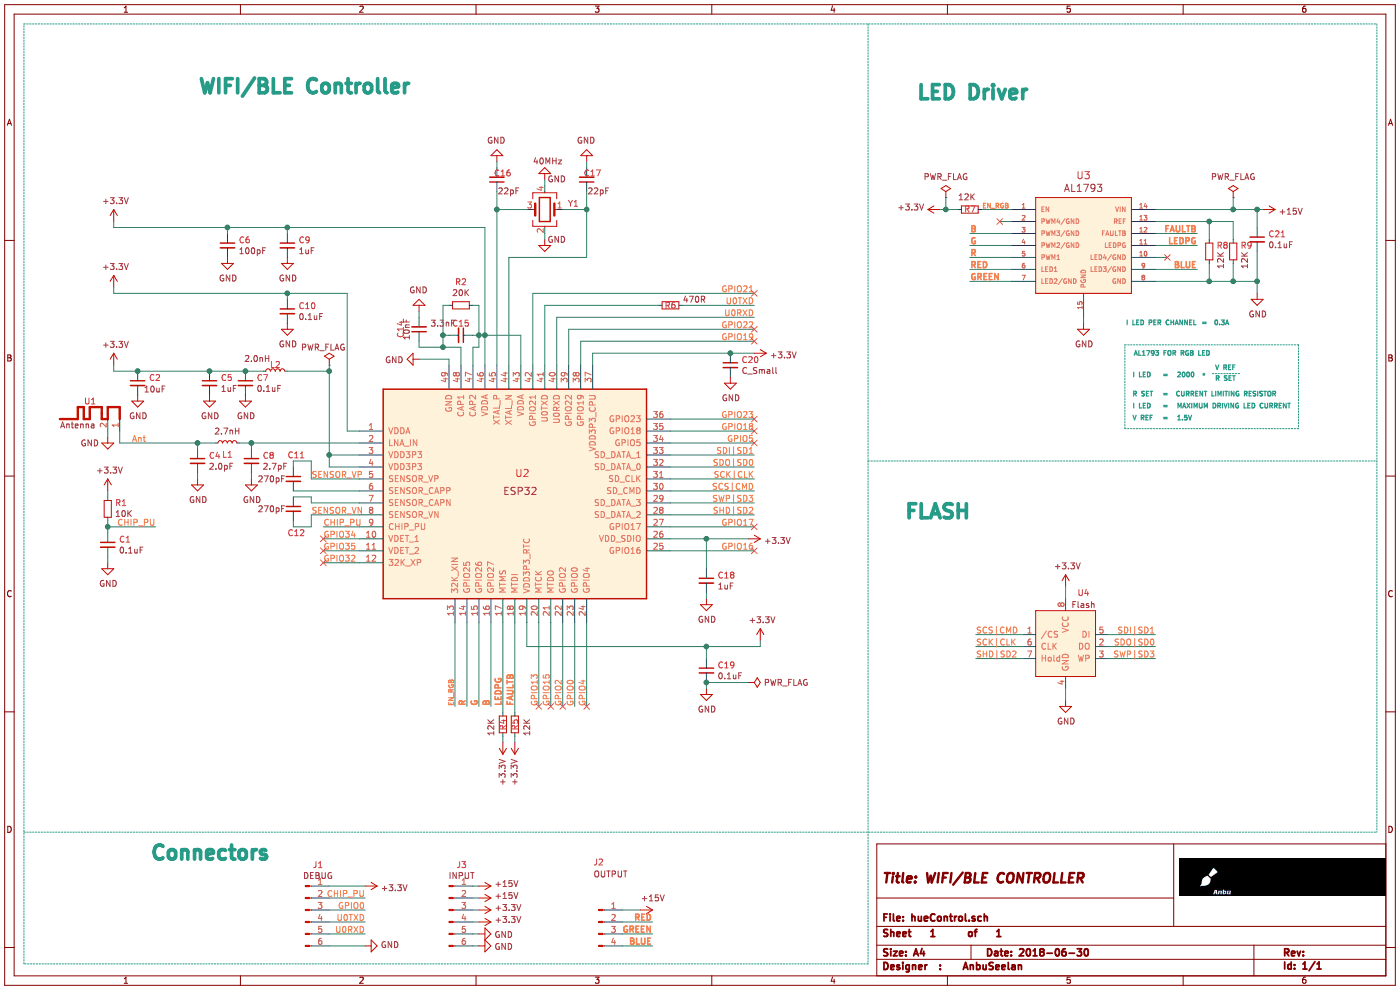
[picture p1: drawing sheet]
EESchema Schematic File Version 4
LIBS:hueControl-cache
EELAYER 26 0
EELAYER END
$Descr A4 11693 8268
encoding utf-8
Sheet 1 1
Title "WIFI/BLE CONTROLLER"
Date "2018-06-30"
Rev ""
Comp ""
Comment1 ""
Comment2 "1"
Comment3 "1"
Comment4 ""
$EndDescr
Text Notes 9455 3160 0    39   ~ 8
I LED
Text Notes 9705 3160 0    39   ~ 8
=
Text Notes 9825 3160 0    39   ~ 8
2000
Text Notes 10035 3170 0    39   ~ 8
*
Text Notes 10145 3100 0    39   ~ 8
V REF
Text Notes 10145 3190 0    39   ~ 8
R SET
Text Notes 9455 3420 0    39   ~ 8
I LED
Text Notes 9705 3420 0    39   ~ 8
=
Text Notes 9825 3420 0    39   ~ 8
MAXIMUM DRIVING LED CURRENT
Text Notes 9455 3520 0    39   ~ 8
V REF
Text Notes 9705 3520 0    39   ~ 8
=
Text Notes 9825 3520 0    39   ~ 8
1.5V
Text Notes 9455 3320 0    39   ~ 8
R SET
Text Notes 9705 3320 0    39   ~ 8
=
Text Notes 9815 3320 0    39   ~ 8
CURRENT LIMITING RESISTOR
Text Notes 9465 2980 0    39   ~ 8
AL1793 FOR RGB LED
Text Notes 1650 800  0    118  ~ 24
WIFI/BLE Controller
Text Notes 7650 850  0    118  ~ 24
LED Driver
Text Notes 9400 2725 0    39   ~ 8
I LED PER CHANNEL
Text Notes 10030 2725 0    39   ~ 8
=
Text Notes 10135 2725 0    39   ~ 8
0.3A
Wire Notes Line
	10125 3120 10355 3120
Wire Notes Line
	9395 3580 9395 2880
Wire Notes Line
	9395 2880 10845 2880
Wire Notes Line
	10845 2880 10845 3580
Wire Notes Line
	10845 3580 9395 3580
Wire Wire Line
	9050 2650 9050 2700
Wire Wire Line
	8450 2350 8100 2350
Wire Wire Line
	8450 2250 8100 2250
Wire Wire Line
	8450 2150 8100 2150
Wire Wire Line
	8450 2050 8100 2050
Wire Wire Line
	8450 1950 8100 1950
Wire Wire Line
	8450 1850 8350 1850
Wire Wire Line
	8450 1750 8200 1750
Wire Wire Line
	10000 2250 9650 2250
Wire Wire Line
	9750 2150 9650 2150
Wire Wire Line
	10000 2050 9650 2050
Wire Wire Line
	10000 1950 9650 1950
Text Label 8100 2150 0    50   ~ 10
R
Text Label 8100 2050 0    50   ~ 10
G
Text Label 8100 1950 0    50   ~ 10
B
Text Label 8200 1750 0    39   ~ 8
EN_RGB
NoConn ~ 8350 1850
$Comp
L power:+3.3V #PWR031
U 1 1
P 7850 1750
F 0 "#PWR031" H 7850 1600 50  0001 C CNN
F 1 "+3.3V" V 7865 1878 50  0000 L CNN
F 2 "" H 7850 1750 50  0001 C CNN
F 3 "" H 7850 1750 50  0001 C CNN
	1    7850 1750
	0    -1   -1   0   
$EndComp
Wire Wire Line
	7850 1750 7900 1750
$Comp
L power:+15V #PWR038
U 1 1
P 10550 1750
F 0 "#PWR038" H 10550 1600 50  0001 C CNN
F 1 "+15V" V 10565 1878 50  0000 L CNN
F 2 "" H 10550 1750 50  0001 C CNN
F 3 "" H 10550 1750 50  0001 C CNN
	1    10550 1750
	0    1    1    0   
$EndComp
Wire Wire Line
	9650 1750 10300 1750
Text Label 8100 2250 0    50   ~ 10
RED
Text Label 8100 2350 0    50   ~ 10
GREEN
Text Label 10000 2250 2    50   ~ 10
BLUE
Text Label 10000 2050 2    50   ~ 10
LEDPG
Text Label 10000 1950 2    50   ~ 10
FAULTB
$Comp
L Device:R_Small R7
U 1 1
P 8100 1750
F 0 "R7" V 8100 1800 50  0000 R CNN
F 1 "12K" V 8200 1850 50  0000 R CNN
F 2 "Resistor_SMD:R_0603_1608Metric_Pad1.05x0.95mm_HandSolder" H 8100 1750 50  0001 C CNN
F 3 "~" H 8100 1750 50  0001 C CNN
	1    8100 1750
	0    -1   -1   0   
$EndComp
$Comp
L Device:C_Small C21
U 1 1
P 10500 2000
F 0 "C21" H 10592 2046 50  0000 L CNN
F 1 "0.1uF" H 10592 1955 50  0000 L CNN
F 2 "Capacitor_SMD:C_0603_1608Metric_Pad1.05x0.95mm_HandSolder" H 10500 2000 50  0001 C CNN
F 3 "~" H 10500 2000 50  0001 C CNN
	1    10500 2000
	1    0    0    -1  
$EndComp
Wire Wire Line
	10500 2100 10500 2350
Wire Wire Line
	9650 2350 10100 2350
Wire Wire Line
	10500 1900 10500 1750
Wire Wire Line
	10300 2200 10300 2350
Connection ~ 10300 2350
Wire Wire Line
	10300 2350 10500 2350
Wire Wire Line
	10100 2200 10100 2350
Connection ~ 10100 2350
Wire Wire Line
	10100 2350 10300 2350
Wire Wire Line
	10300 1850 10300 2000
Wire Wire Line
	9650 1850 10100 1850
Wire Wire Line
	10100 2000 10100 1850
Connection ~ 10100 1850
Wire Wire Line
	10100 1850 10300 1850
NoConn ~ 9750 2150
$Comp
L Device:R_Small R9
U 1 1
P 10300 2100
F 0 "R9" H 10241 2054 50  0000 R CNN
F 1 "12K" V 10200 2250 50  0000 R CNN
F 2 "Resistor_SMD:R_0603_1608Metric_Pad1.05x0.95mm_HandSolder" H 10300 2100 50  0001 C CNN
F 3 "~" H 10300 2100 50  0001 C CNN
	1    10300 2100
	-1   0    0    1   
$EndComp
$Comp
L Device:R_Small R8
U 1 1
P 10100 2100
F 0 "R8" H 10041 2054 50  0000 R CNN
F 1 "12K" V 10000 2250 50  0000 R CNN
F 2 "Resistor_SMD:R_0603_1608Metric_Pad1.05x0.95mm_HandSolder" H 10100 2100 50  0001 C CNN
F 3 "~" H 10100 2100 50  0001 C CNN
	1    10100 2100
	-1   0    0    1   
$EndComp
$Comp
L IOTDesign:Flash U4
U 1 1
P 8900 5400
F 0 "U4" H 9050 5850 50  0000 C CNN
F 1 "Flash" H 9050 5750 50  0000 C CNN
F 2 "Package_SO:SOIC-8_3.9x4.9mm_P1.27mm" H 8900 5400 50  0001 C CNN
F 3 "" H 8900 5400 50  0001 C CNN
	1    8900 5400
	1    0    0    -1  
$EndComp
$Comp
L IOTDesign:AL1793 U3
U 1 1
P 9050 2050
F 0 "U3" H 9050 2637 60  0000 C CNN
F 1 "AL1793" H 9050 2531 60  0000 C CNN
F 2 "Package_DFN_QFN:DFN-14-1EP_3x4mm_P0.5mm_EP1.7x3.3mm" H 8100 1350 60  0001 C CNN
F 3 "" H 8100 1350 60  0001 C CNN
	1    9050 2050
	1    0    0    -1  
$EndComp
$Comp
L power:GND #PWR034
U 1 1
P 9050 2700
F 0 "#PWR034" H 9050 2450 50  0001 C CNN
F 1 "GND" H 9055 2527 50  0000 C CNN
F 2 "" H 9050 2700 50  0001 C CNN
F 3 "" H 9050 2700 50  0001 C CNN
	1    9050 2700
	1    0    0    -1  
$EndComp
$Comp
L Device:C_Small C19
U 1 1
P 5900 5600
F 0 "C19" H 5992 5646 50  0000 L CNN
F 1 "0.1uF" H 5992 5555 50  0000 L CNN
F 2 "Capacitor_SMD:C_0402_1005Metric" H 5900 5600 50  0001 C CNN
F 3 "~" H 5900 5600 50  0001 C CNN
	1    5900 5600
	1    0    0    -1  
$EndComp
$Comp
L power:GND #PWR018
U 1 1
P 3500 3000
F 0 "#PWR018" H 3500 2750 50  0001 C CNN
F 1 "GND" V 3505 2872 50  0000 R CNN
F 2 "" H 3500 3000 50  0001 C CNN
F 3 "" H 3500 3000 50  0001 C CNN
	1    3500 3000
	0    1    1    0   
$EndComp
Wire Wire Line
	3500 3000 3750 3000
Wire Wire Line
	3750 3000 3750 3050
$Comp
L Device:C_Small C15
U 1 1
P 3850 2800
F 0 "C15" V 3750 2800 50  0000 C CNN
F 1 "3.3nF" V 3750 2650 50  0000 C CNN
F 2 "Capacitor_SMD:C_0402_1005Metric" H 3850 2800 50  0001 C CNN
F 3 "~" H 3850 2800 50  0001 C CNN
	1    3850 2800
	0    1    1    0   
$EndComp
$Comp
L Device:R_Small R2
U 1 1
P 3850 2550
F 0 "R2" V 3654 2550 50  0000 C CNN
F 1 "20K" V 3745 2550 50  0000 C CNN
F 2 "Resistor_SMD:R_0402_1005Metric" H 3850 2550 50  0001 C CNN
F 3 "~" H 3850 2550 50  0001 C CNN
	1    3850 2550
	0    1    1    0   
$EndComp
Wire Wire Line
	3950 3050 3950 2900
Wire Wire Line
	3950 2900 4000 2900
Wire Wire Line
	4000 2900 4000 2800
Wire Wire Line
	4000 2550 3950 2550
Wire Wire Line
	3750 2550 3700 2550
Wire Wire Line
	3700 2550 3700 2800
Wire Wire Line
	3700 2800 3750 2800
Wire Wire Line
	3850 3050 3850 2900
Wire Wire Line
	3850 2900 3700 2900
Wire Wire Line
	3700 2900 3700 2800
Wire Wire Line
	3950 2800 4000 2800
Wire Wire Line
	4000 2800 4000 2550
$Comp
L Device:C_Small C16
U 1 1
P 4150 1500
F 0 "C16" H 4100 1450 50  0000 C CNN
F 1 "22pF" H 4050 1600 50  0000 C CNN
F 2 "Capacitor_SMD:C_0402_1005Metric" H 4150 1500 50  0001 C CNN
F 3 "~" H 4150 1500 50  0001 C CNN
	1    4150 1500
	-1   0    0    1   
$EndComp
$Comp
L power:GND #PWR019
U 1 1
P 4150 1350
F 0 "#PWR019" H 4150 1100 50  0001 C CNN
F 1 "GND" H 4155 1177 50  0000 C CNN
F 2 "" H 4150 1350 50  0001 C CNN
F 3 "" H 4150 1350 50  0001 C CNN
	1    4150 1350
	-1   0    0    1   
$EndComp
Wire Wire Line
	4150 1350 4150 1400
$Comp
L Device:C_Small C17
U 1 1
P 4900 1500
F 0 "C17" H 4850 1450 50  0000 C CNN
F 1 "22pF" H 4800 1600 50  0000 C CNN
F 2 "Capacitor_SMD:C_0402_1005Metric" H 4900 1500 50  0001 C CNN
F 3 "~" H 4900 1500 50  0001 C CNN
	1    4900 1500
	-1   0    0    1   
$EndComp
$Comp
L power:GND #PWR024
U 1 1
P 4900 1350
F 0 "#PWR024" H 4900 1100 50  0001 C CNN
F 1 "GND" H 4905 1177 50  0000 C CNN
F 2 "" H 4900 1350 50  0001 C CNN
F 3 "" H 4900 1350 50  0001 C CNN
	1    4900 1350
	-1   0    0    1   
$EndComp
Wire Wire Line
	4900 1400 4900 1350
Wire Wire Line
	4250 2150 4900 2150
Wire Wire Line
	4900 2150 4900 1750
Wire Wire Line
	4150 1600 4150 1750
Wire Wire Line
	4900 5200 4900 5900
Wire Wire Line
	4800 5200 4800 5900
Wire Wire Line
	4700 5200 4700 5900
Wire Wire Line
	4600 5200 4600 5900
Wire Wire Line
	4400 5200 4400 5400
Wire Wire Line
	4500 5200 4500 5900
Wire Wire Line
	4100 5200 4100 5900
Wire Wire Line
	4000 5200 4000 5900
Wire Wire Line
	3900 5200 3900 5900
Wire Wire Line
	3800 5200 3800 5900
$Comp
L IOTDesign:ESP32 U2
U 1 1
P 4300 4100
F 0 "U2" H 4300 4250 60  0000 L CNN
F 1 "ESP32" H 4200 4100 60  0000 L CNN
F 2 "Package_DFN_QFN:QFN-48-1EP_6x6mm_P0.4mm_EP4.66x4.66mm" H 4250 2925 60  0001 C CNN
F 3 "" H 4750 5000 60  0001 C CNN
	1    4300 4100
	1    0    0    -1  
$EndComp
Wire Wire Line
	4950 3050 4950 2950
Wire Wire Line
	4950 2950 6100 2950
Wire Wire Line
	4850 3050 4850 2850
Wire Wire Line
	4850 2850 6300 2850
Wire Wire Line
	4750 3050 4750 2750
Wire Wire Line
	4750 2750 6300 2750
Wire Wire Line
	4650 3050 4650 2650
Wire Wire Line
	4650 2650 6300 2650
Wire Wire Line
	4550 3050 4550 2550
Wire Wire Line
	4450 3050 4450 2450
Wire Wire Line
	4450 2450 6300 2450
Connection ~ 4000 2800
Connection ~ 3700 2800
Wire Wire Line
	4250 2150 4250 3050
Wire Wire Line
	4350 3050 4350 2800
Wire Wire Line
	5600 3500 6300 3500
Wire Wire Line
	5600 3600 6300 3600
Wire Wire Line
	5600 3700 6300 3700
Wire Wire Line
	5600 3800 6300 3800
Wire Wire Line
	5600 3900 6300 3900
Wire Wire Line
	5600 4000 6300 4000
Wire Wire Line
	5600 4100 6300 4100
Wire Wire Line
	5600 4200 6300 4200
Wire Wire Line
	5600 4300 6300 4300
Wire Wire Line
	5600 4400 6300 4400
Wire Wire Line
	5600 4500 5900 4500
Wire Wire Line
	5600 4600 6300 4600
$Comp
L Device:C_Small C9
U 1 1
P 2400 2050
F 0 "C9" H 2492 2096 50  0000 L CNN
F 1 "1uF" H 2492 2005 50  0000 L CNN
F 2 "Capacitor_SMD:C_0402_1005Metric" H 2400 2050 50  0001 C CNN
F 3 "~" H 2400 2050 50  0001 C CNN
	1    2400 2050
	1    0    0    -1  
$EndComp
$Comp
L Device:C_Small C6
U 1 1
P 1900 2050
F 0 "C6" H 1992 2096 50  0000 L CNN
F 1 "100pF" H 1992 2005 50  0000 L CNN
F 2 "Capacitor_SMD:C_0402_1005Metric" H 1900 2050 50  0001 C CNN
F 3 "~" H 1900 2050 50  0001 C CNN
	1    1900 2050
	1    0    0    -1  
$EndComp
Wire Wire Line
	2400 1950 2400 1900
Connection ~ 2400 1900
Wire Wire Line
	2400 1900 1900 1900
$Comp
L power:GND #PWR014
U 1 1
P 2400 2150
F 0 "#PWR014" H 2400 1900 50  0001 C CNN
F 1 "GND" H 2405 1977 50  0000 C CNN
F 2 "" H 2400 2150 50  0001 C CNN
F 3 "" H 2400 2150 50  0001 C CNN
	1    2400 2150
	1    0    0    -1  
$EndComp
$Comp
L power:GND #PWR011
U 1 1
P 1900 2150
F 0 "#PWR011" H 1900 1900 50  0001 C CNN
F 1 "GND" H 1905 1977 50  0000 C CNN
F 2 "" H 1900 2150 50  0001 C CNN
F 3 "" H 1900 2150 50  0001 C CNN
	1    1900 2150
	1    0    0    -1  
$EndComp
Wire Wire Line
	3000 3600 2900 3600
Wire Wire Line
	1900 1950 1900 1900
Connection ~ 1900 1900
$Comp
L Device:C_Small C10
U 1 1
P 2400 2600
F 0 "C10" H 2492 2646 50  0000 L CNN
F 1 "0.1uF" H 2492 2555 50  0000 L CNN
F 2 "Capacitor_SMD:C_0402_1005Metric" H 2400 2600 50  0001 C CNN
F 3 "~" H 2400 2600 50  0001 C CNN
	1    2400 2600
	1    0    0    -1  
$EndComp
$Comp
L power:GND #PWR015
U 1 1
P 2400 2700
F 0 "#PWR015" H 2400 2450 50  0001 C CNN
F 1 "GND" H 2405 2527 50  0000 C CNN
F 2 "" H 2400 2700 50  0001 C CNN
F 3 "" H 2400 2700 50  0001 C CNN
	1    2400 2700
	1    0    0    -1  
$EndComp
Wire Wire Line
	2400 2500 2400 2450
Connection ~ 2400 2450
$Comp
L Device:L_Small L2
U 1 1
P 2300 3100
F 0 "L2" V 2350 3100 50  0000 C CNN
F 1 "2.0nH" V 2400 3250 50  0000 C CNN
F 2 "Inductor_SMD:L_0402_1005Metric" H 2300 3100 50  0001 C CNN
F 3 "~" H 2300 3100 50  0001 C CNN
	1    2300 3100
	0    -1   -1   0   
$EndComp
Wire Wire Line
	2200 3100 2050 3100
$Comp
L Device:C_Small C7
U 1 1
P 2050 3200
F 0 "C7" H 2142 3246 50  0000 L CNN
F 1 "0.1uF" H 2142 3155 50  0000 L CNN
F 2 "Capacitor_SMD:C_0402_1005Metric" H 2050 3200 50  0001 C CNN
F 3 "~" H 2050 3200 50  0001 C CNN
	1    2050 3200
	1    0    0    -1  
$EndComp
Connection ~ 2050 3100
Wire Wire Line
	2050 3100 1750 3100
$Comp
L Device:C_Small C5
U 1 1
P 1750 3200
F 0 "C5" H 1842 3246 50  0000 L CNN
F 1 "1uF" H 1842 3155 50  0000 L CNN
F 2 "Capacitor_SMD:C_0402_1005Metric" H 1750 3200 50  0001 C CNN
F 3 "~" H 1750 3200 50  0001 C CNN
	1    1750 3200
	1    0    0    -1  
$EndComp
Connection ~ 1750 3100
$Comp
L Device:C_Small C2
U 1 1
P 1150 3200
F 0 "C2" H 1242 3246 50  0000 L CNN
F 1 "10uF" H 1200 3150 50  0000 L CNN
F 2 "Capacitor_SMD:C_0603_1608Metric" H 1150 3200 50  0001 C CNN
F 3 "~" H 1150 3200 50  0001 C CNN
	1    1150 3200
	1    0    0    -1  
$EndComp
Connection ~ 1150 3100
$Comp
L power:GND #PWR012
U 1 1
P 2050 3300
F 0 "#PWR012" H 2050 3050 50  0001 C CNN
F 1 "GND" H 2055 3127 50  0000 C CNN
F 2 "" H 2050 3300 50  0001 C CNN
F 3 "" H 2050 3300 50  0001 C CNN
	1    2050 3300
	1    0    0    -1  
$EndComp
$Comp
L power:GND #PWR010
U 1 1
P 1750 3300
F 0 "#PWR010" H 1750 3050 50  0001 C CNN
F 1 "GND" H 1755 3127 50  0000 C CNN
F 2 "" H 1750 3300 50  0001 C CNN
F 3 "" H 1750 3300 50  0001 C CNN
	1    1750 3300
	1    0    0    -1  
$EndComp
$Comp
L power:GND #PWR07
U 1 1
P 1150 3300
F 0 "#PWR07" H 1150 3050 50  0001 C CNN
F 1 "GND" H 1155 3127 50  0000 C CNN
F 2 "" H 1150 3300 50  0001 C CNN
F 3 "" H 1150 3300 50  0001 C CNN
	1    1150 3300
	1    0    0    -1  
$EndComp
Wire Wire Line
	2400 1900 4050 1900
Wire Wire Line
	4050 1900 4050 2800
Wire Wire Line
	4350 2800 4050 2800
Connection ~ 4050 2800
Wire Wire Line
	4050 2800 4050 3050
Wire Wire Line
	2900 3600 2900 2450
Wire Wire Line
	2400 2450 2900 2450
$Comp
L Device:L_Small L1
U 1 1
P 1900 3700
F 0 "L1" V 1800 3700 50  0000 C CNN
F 1 "2.7nH" V 1994 3700 50  0000 C CNN
F 2 "Inductor_SMD:L_0402_1005Metric" H 1900 3700 50  0001 C CNN
F 3 "~" H 1900 3700 50  0001 C CNN
	1    1900 3700
	0    -1   -1   0   
$EndComp
Wire Wire Line
	2000 3700 2100 3700
$Comp
L Device:C_Small C8
U 1 1
P 2100 3850
F 0 "C8" H 2192 3896 50  0000 L CNN
F 1 "2.7pF" H 2192 3805 50  0000 L CNN
F 2 "Capacitor_SMD:C_0402_1005Metric" H 2100 3850 50  0001 C CNN
F 3 "~" H 2100 3850 50  0001 C CNN
	1    2100 3850
	1    0    0    -1  
$EndComp
$Comp
L Device:C_Small C4
U 1 1
P 1650 3850
F 0 "C4" H 1742 3896 50  0000 L CNN
F 1 "2.0pF" H 1742 3805 50  0000 L CNN
F 2 "Capacitor_SMD:C_0402_1005Metric" H 1650 3850 50  0001 C CNN
F 3 "~" H 1650 3850 50  0001 C CNN
	1    1650 3850
	1    0    0    -1  
$EndComp
Wire Wire Line
	1800 3700 1650 3700
Wire Wire Line
	1650 3700 1650 3750
Wire Wire Line
	2100 3750 2100 3700
Connection ~ 2100 3700
Wire Wire Line
	2100 3700 3000 3700
Connection ~ 1650 3700
$Comp
L power:GND #PWR09
U 1 1
P 1650 4000
F 0 "#PWR09" H 1650 3750 50  0001 C CNN
F 1 "GND" H 1655 3827 50  0000 C CNN
F 2 "" H 1650 4000 50  0001 C CNN
F 3 "" H 1650 4000 50  0001 C CNN
	1    1650 4000
	1    0    0    -1  
$EndComp
$Comp
L power:GND #PWR013
U 1 1
P 2100 4000
F 0 "#PWR013" H 2100 3750 50  0001 C CNN
F 1 "GND" H 2105 3827 50  0000 C CNN
F 2 "" H 2100 4000 50  0001 C CNN
F 3 "" H 2100 4000 50  0001 C CNN
	1    2100 4000
	1    0    0    -1  
$EndComp
Wire Wire Line
	2100 3950 2100 4000
Wire Wire Line
	1650 3950 1650 4000
$Comp
L Device:C_Small C11
U 1 1
P 2450 4000
F 0 "C11" H 2400 4200 50  0000 L CNN
F 1 "270pF" H 2150 4000 50  0000 L CNN
F 2 "Capacitor_SMD:C_0402_1005Metric" H 2450 4000 50  0001 C CNN
F 3 "~" H 2450 4000 50  0001 C CNN
	1    2450 4000
	1    0    0    -1  
$EndComp
$Comp
L Device:C_Small C12
U 1 1
P 2450 4250
F 0 "C12" H 2400 4050 50  0000 L CNN
F 1 "270pF" H 2150 4250 50  0000 L CNN
F 2 "Capacitor_SMD:C_0402_1005Metric" H 2450 4250 50  0001 C CNN
F 3 "~" H 2450 4250 50  0001 C CNN
	1    2450 4250
	1    0    0    -1  
$EndComp
Wire Wire Line
	3000 4200 2600 4200
Wire Wire Line
	2600 4200 2600 4150
Wire Wire Line
	2600 4150 2450 4150
Wire Wire Line
	3000 4300 2600 4300
Wire Wire Line
	2600 4300 2600 4400
Wire Wire Line
	2600 4400 2450 4400
Wire Wire Line
	2450 4400 2450 4350
Wire Wire Line
	2450 4100 3000 4100
Wire Wire Line
	3000 4000 2600 4000
Wire Wire Line
	2600 4000 2600 3850
Wire Wire Line
	2600 3850 2450 3850
Wire Wire Line
	2450 3850 2450 3900
Wire Wire Line
	3000 3900 2750 3900
Wire Wire Line
	3000 4400 2700 4400
Wire Wire Line
	3000 4500 2700 4500
Wire Wire Line
	3000 4600 2700 4600
Wire Wire Line
	3000 4700 2700 4700
Text Label 2700 4400 0    50   ~ 0
CHIP_PU
Text Label 2700 4500 0    50   ~ 0
GPIO34
Text Label 2700 4600 0    50   ~ 0
GPIO35
Text Label 2700 4700 0    50   ~ 0
GPIO32
Text Label 2600 4300 0    50   ~ 0
SENSOR_VN
Text Label 2600 4000 0    50   ~ 0
SENSOR_VP
Text Label 4500 5900 1    50   ~ 0
GPIO13
Text Label 4600 5900 1    50   ~ 0
GPIO15
Text Label 4700 5900 1    50   ~ 0
GPIO2
Text Label 4800 5900 1    50   ~ 0
GPIO0
Text Label 4900 5900 1    50   ~ 0
GPIO4
Wire Wire Line
	5900 5500 5900 5400
Wire Wire Line
	4400 5400 5900 5400
Connection ~ 5900 5400
Wire Wire Line
	5900 5400 6350 5400
$Comp
L power:GND #PWR026
U 1 1
P 5900 5750
F 0 "#PWR026" H 5900 5500 50  0001 C CNN
F 1 "GND" H 5905 5577 50  0000 C CNN
F 2 "" H 5900 5750 50  0001 C CNN
F 3 "" H 5900 5750 50  0001 C CNN
	1    5900 5750
	1    0    0    -1  
$EndComp
Wire Wire Line
	5900 5750 5900 5700
$Comp
L power:+3.3V #PWR030
U 1 1
P 6350 5350
F 0 "#PWR030" H 6350 5200 50  0001 C CNN
F 1 "+3.3V" H 6365 5523 50  0000 C CNN
F 2 "" H 6350 5350 50  0001 C CNN
F 3 "" H 6350 5350 50  0001 C CNN
	1    6350 5350
	1    0    0    -1  
$EndComp
Wire Wire Line
	6350 5350 6350 5400
Text Label 6300 4600 2    50   ~ 0
GPIO16
Wire Wire Line
	5900 4500 5900 4750
$Comp
L Device:C_Small C18
U 1 1
P 5900 4850
F 0 "C18" H 5992 4896 50  0000 L CNN
F 1 "1uF" H 5992 4805 50  0000 L CNN
F 2 "Capacitor_SMD:C_0402_1005Metric" H 5900 4850 50  0001 C CNN
F 3 "~" H 5900 4850 50  0001 C CNN
	1    5900 4850
	1    0    0    -1  
$EndComp
$Comp
L power:GND #PWR025
U 1 1
P 5900 5000
F 0 "#PWR025" H 5900 4750 50  0001 C CNN
F 1 "GND" H 5905 4827 50  0000 C CNN
F 2 "" H 5900 5000 50  0001 C CNN
F 3 "" H 5900 5000 50  0001 C CNN
	1    5900 5000
	1    0    0    -1  
$EndComp
Wire Wire Line
	5900 4950 5900 5000
Text Label 6300 4400 2    50   ~ 0
GPIO17
Text Label 6300 4300 2    50   ~ 0
SHD|SD2
Text Label 6300 4200 2    50   ~ 0
SWP|SD3
Text Label 6300 4100 2    50   ~ 0
SCS|CMD
Text Label 6300 4000 2    50   ~ 0
SCK|CLK
Text Label 6300 3900 2    50   ~ 0
SDO|SD0
Text Label 6300 3800 2    50   ~ 0
SDI|SD1
Text Label 6300 3700 2    50   ~ 0
GPIO5
Text Label 6300 3600 2    50   ~ 0
GPIO18
Text Label 6300 3500 2    50   ~ 0
GPIO23
Text Label 6300 2850 2    50   ~ 0
GPIO19
Text Label 6300 2750 2    50   ~ 0
GPIO22
Text Label 6300 2650 2    50   ~ 0
U0RXD
Text Label 6300 2550 2    50   ~ 0
U0TXD
Text Label 6300 2450 2    50   ~ 0
GPIO21
$Comp
L Device:C_Small C20
U 1 1
P 6100 3050
F 0 "C20" H 6192 3096 50  0000 L CNN
F 1 "C_Small" H 6192 3005 50  0000 L CNN
F 2 "Capacitor_SMD:C_0402_1005Metric" H 6100 3050 50  0001 C CNN
F 3 "~" H 6100 3050 50  0001 C CNN
	1    6100 3050
	1    0    0    -1  
$EndComp
Connection ~ 6100 2950
Wire Wire Line
	6100 2950 6300 2950
$Comp
L power:GND #PWR027
U 1 1
P 6100 3150
F 0 "#PWR027" H 6100 2900 50  0001 C CNN
F 1 "GND" H 6105 2977 50  0000 C CNN
F 2 "" H 6100 3150 50  0001 C CNN
F 3 "" H 6100 3150 50  0001 C CNN
	1    6100 3150
	1    0    0    -1  
$EndComp
$Comp
L power:+3.3V #PWR029
U 1 1
P 6300 2950
F 0 "#PWR029" H 6300 2800 50  0001 C CNN
F 1 "+3.3V" V 6315 3078 50  0000 L CNN
F 2 "" H 6300 2950 50  0001 C CNN
F 3 "" H 6300 2950 50  0001 C CNN
	1    6300 2950
	0    1    1    0   
$EndComp
$Comp
L Device:Crystal_GND24 Y1
U 1 1
P 4550 1750
F 0 "Y1" H 4359 1704 50  0000 R CNN
F 1 "40MHz" H 4650 1350 50  0000 R CNN
F 2 "Crystal:Crystal_SMD_2016-4Pin_2.0x1.6mm" H 4550 1750 50  0001 C CNN
F 3 "~" H 4550 1750 50  0001 C CNN
	1    4550 1750
	-1   0    0    1   
$EndComp
Wire Wire Line
	4700 1750 4900 1750
Connection ~ 4900 1750
Wire Wire Line
	4900 1750 4900 1600
Wire Wire Line
	4400 1750 4150 1750
Connection ~ 4150 1750
$Comp
L power:GND #PWR022
U 1 1
P 4550 1500
F 0 "#PWR022" H 4550 1250 50  0001 C CNN
F 1 "GND" H 4450 1500 50  0000 C CNN
F 2 "" H 4550 1500 50  0001 C CNN
F 3 "" H 4550 1500 50  0001 C CNN
	1    4550 1500
	-1   0    0    1   
$EndComp
Wire Wire Line
	4550 1500 4550 1550
$Comp
L power:GND #PWR023
U 1 1
P 4550 2000
F 0 "#PWR023" H 4550 1750 50  0001 C CNN
F 1 "GND" H 4650 2000 50  0000 C CNN
F 2 "" H 4550 2000 50  0001 C CNN
F 3 "" H 4550 2000 50  0001 C CNN
	1    4550 2000
	1    0    0    -1  
$EndComp
Wire Wire Line
	4550 1950 4550 2000
$Comp
L Device:R_Small R6
U 1 1
P 5600 2550
F 0 "R6" V 5600 2550 50  0000 C CNN
F 1 "470R" V 5550 2750 50  0000 C CNN
F 2 "Resistor_SMD:R_0402_1005Metric" H 5600 2550 50  0001 C CNN
F 3 "~" H 5600 2550 50  0001 C CNN
	1    5600 2550
	0    1    1    0   
$EndComp
Wire Wire Line
	4550 2550 5500 2550
Wire Wire Line
	5700 2550 6300 2550
$Comp
L Device:R_Small R1
U 1 1
P 900 4250
F 0 "R1" H 841 4204 50  0000 R CNN
F 1 "10K" H 841 4295 50  0000 R CNN
F 2 "Resistor_SMD:R_0402_1005Metric" H 900 4250 50  0001 C CNN
F 3 "~" H 900 4250 50  0001 C CNN
	1    900  4250
	-1   0    0    1   
$EndComp
$Comp
L Device:C_Small C1
U 1 1
P 900 4550
F 0 "C1" H 992 4596 50  0000 L CNN
F 1 "0.1uF" H 992 4505 50  0000 L CNN
F 2 "Capacitor_SMD:C_0402_1005Metric" H 900 4550 50  0001 C CNN
F 3 "~" H 900 4550 50  0001 C CNN
	1    900  4550
	1    0    0    -1  
$EndComp
Wire Wire Line
	900  4350 900  4400
$Comp
L power:GND #PWR03
U 1 1
P 900 4700
F 0 "#PWR03" H 900 4450 50  0001 C CNN
F 1 "GND" H 905 4527 50  0000 C CNN
F 2 "" H 900 4700 50  0001 C CNN
F 3 "" H 900 4700 50  0001 C CNN
	1    900  4700
	1    0    0    -1  
$EndComp
Wire Wire Line
	900  4700 900  4650
$Comp
L power:+3.3V #PWR02
U 1 1
P 900 4100
F 0 "#PWR02" H 900 3950 50  0001 C CNN
F 1 "+3.3V" H 915 4273 50  0000 C CNN
F 2 "" H 900 4100 50  0001 C CNN
F 3 "" H 900 4100 50  0001 C CNN
	1    900  4100
	1    0    0    -1  
$EndComp
Wire Wire Line
	900  4100 900  4150
Wire Wire Line
	900  4400 1300 4400
Connection ~ 900  4400
Wire Wire Line
	900  4400 900  4450
Text Label 1300 4400 2    50   ~ 0
CHIP_PU
$Comp
L power:+3.3V #PWR06
U 1 1
P 950 3050
F 0 "#PWR06" H 950 2900 50  0001 C CNN
F 1 "+3.3V" H 965 3223 50  0000 C CNN
F 2 "" H 950 3050 50  0001 C CNN
F 3 "" H 950 3050 50  0001 C CNN
	1    950  3050
	1    0    0    -1  
$EndComp
Wire Wire Line
	950  3100 950  3050
Wire Wire Line
	950  3100 1150 3100
$Comp
L power:+3.3V #PWR05
U 1 1
P 950 2400
F 0 "#PWR05" H 950 2250 50  0001 C CNN
F 1 "+3.3V" H 965 2573 50  0000 C CNN
F 2 "" H 950 2400 50  0001 C CNN
F 3 "" H 950 2400 50  0001 C CNN
	1    950  2400
	1    0    0    -1  
$EndComp
Wire Wire Line
	950  2400 950  2450
Wire Wire Line
	950  2450 2400 2450
$Comp
L power:+3.3V #PWR04
U 1 1
P 950 1850
F 0 "#PWR04" H 950 1700 50  0001 C CNN
F 1 "+3.3V" H 965 2023 50  0000 C CNN
F 2 "" H 950 1850 50  0001 C CNN
F 3 "" H 950 1850 50  0001 C CNN
	1    950  1850
	1    0    0    -1  
$EndComp
Wire Wire Line
	950  1850 950  1900
Wire Wire Line
	950  1900 1900 1900
$Comp
L Device:C_Small C14
U 1 1
P 3500 2750
F 0 "C14" V 3650 2750 50  0000 C CNN
F 1 "10nF" V 3600 2750 50  0000 C CNN
F 2 "Capacitor_SMD:C_0402_1005Metric" H 3500 2750 50  0001 C CNN
F 3 "~" H 3500 2750 50  0001 C CNN
	1    3500 2750
	-1   0    0    1   
$EndComp
Wire Wire Line
	3500 2850 3500 2900
Wire Wire Line
	3500 2900 3700 2900
Connection ~ 3700 2900
$Comp
L power:GND #PWR017
U 1 1
P 3500 2600
F 0 "#PWR017" H 3500 2350 50  0001 C CNN
F 1 "GND" H 3505 2427 50  0000 C CNN
F 2 "" H 3500 2600 50  0001 C CNN
F 3 "" H 3500 2600 50  0001 C CNN
	1    3500 2600
	-1   0    0    1   
$EndComp
Wire Wire Line
	3500 2600 3500 2650
Wire Wire Line
	1000 3700 1650 3700
$Comp
L power:GND #PWR01
U 1 1
P 900 3650
F 0 "#PWR01" H 900 3400 50  0001 C CNN
F 1 "GND" H 750 3600 50  0000 C CNN
F 2 "" H 900 3650 50  0001 C CNN
F 3 "" H 900 3650 50  0001 C CNN
	1    900  3650
	1    0    0    -1  
$EndComp
$Comp
L IOTDesign:Antenna U1
U 1 1
P 900 3600
F 0 "U1" H 1100 3850 50  0000 R CNN
F 1 "Antenna" H 1300 3650 50  0000 R CNN
F 2 "IOT_Design:PCB_Antenna_2_4_GHz_ESP32" H 900 3600 50  0001 C CNN
F 3 "" H 900 3600 50  0001 C CNN
	1    900  3600
	-1   0    0    -1  
$EndComp
Wire Wire Line
	900  3600 900  3650
Wire Wire Line
	1000 3600 1000 3700
Text Label 1100 3700 0    50   ~ 0
Ant
$Comp
L power:+3.3V #PWR028
U 1 1
P 6250 4500
F 0 "#PWR028" H 6250 4350 50  0001 C CNN
F 1 "+3.3V" V 6265 4628 50  0000 L CNN
F 2 "" H 6250 4500 50  0001 C CNN
F 3 "" H 6250 4500 50  0001 C CNN
	1    6250 4500
	0    1    1    0   
$EndComp
Wire Wire Line
	6250 4500 5900 4500
Connection ~ 5900 4500
$Comp
L power:+3.3V #PWR035
U 1 1
P 8900 4900
F 0 "#PWR035" H 8900 4750 50  0001 C CNN
F 1 "+3.3V" H 8915 5073 50  0000 C CNN
F 2 "" H 8900 4900 50  0001 C CNN
F 3 "" H 8900 4900 50  0001 C CNN
	1    8900 4900
	1    0    0    -1  
$EndComp
$Comp
L power:GND #PWR036
U 1 1
P 8900 5850
F 0 "#PWR036" H 8900 5600 50  0001 C CNN
F 1 "GND" H 8905 5677 50  0000 C CNN
F 2 "" H 8900 5850 50  0001 C CNN
F 3 "" H 8900 5850 50  0001 C CNN
	1    8900 5850
	1    0    0    -1  
$EndComp
Wire Wire Line
	8550 5300 8150 5300
Wire Wire Line
	8550 5400 8150 5400
Wire Wire Line
	8550 5500 8150 5500
Wire Wire Line
	9650 5300 9250 5300
Wire Wire Line
	9650 5400 9250 5400
Wire Wire Line
	9650 5500 9250 5500
Text Label 8150 5300 0    50   ~ 0
SCS|CMD
Text Label 8150 5400 0    50   ~ 0
SCK|CLK
Text Label 8150 5500 0    50   ~ 0
SHD|SD2
Text Label 9650 5300 2    50   ~ 0
SDI|SD1
Text Label 9650 5400 2    50   ~ 0
SDO|SD0
Text Label 9650 5500 2    50   ~ 0
SWP|SD3
Wire Wire Line
	8900 5850 8900 5750
Wire Wire Line
	8900 4900 8900 5000
Wire Wire Line
	10550 1750 10500 1750
Connection ~ 10500 1750
$Comp
L power:GND #PWR037
U 1 1
P 10500 2450
F 0 "#PWR037" H 10500 2200 50  0001 C CNN
F 1 "GND" H 10505 2277 50  0000 C CNN
F 2 "" H 10500 2450 50  0001 C CNN
F 3 "" H 10500 2450 50  0001 C CNN
	1    10500 2450
	1    0    0    -1  
$EndComp
Wire Wire Line
	10500 2450 10500 2350
Connection ~ 10500 2350
Wire Wire Line
	3950 7400 4000 7400
Wire Wire Line
	3950 7500 4000 7500
Wire Wire Line
	3950 7600 4000 7600
Wire Wire Line
	3950 7700 4000 7700
Wire Wire Line
	3950 7800 4000 7800
Wire Wire Line
	3950 7900 4000 7900
$Comp
L power:+3.3V #PWR041
U 1 1
P 4000 7600
F 0 "#PWR041" H 4000 7450 50  0001 C CNN
F 1 "+3.3V" V 4015 7728 50  0000 L CNN
F 2 "" H 4000 7600 50  0001 C CNN
F 3 "" H 4000 7600 50  0001 C CNN
	1    4000 7600
	0    1    -1   0   
$EndComp
$Comp
L power:+3.3V #PWR042
U 1 1
P 4000 7700
F 0 "#PWR042" H 4000 7550 50  0001 C CNN
F 1 "+3.3V" V 4015 7828 50  0000 L CNN
F 2 "" H 4000 7700 50  0001 C CNN
F 3 "" H 4000 7700 50  0001 C CNN
	1    4000 7700
	0    1    -1   0   
$EndComp
$Comp
L power:GND #PWR043
U 1 1
P 4000 7800
F 0 "#PWR043" H 4000 7550 50  0001 C CNN
F 1 "GND" V 4005 7672 50  0000 R CNN
F 2 "" H 4000 7800 50  0001 C CNN
F 3 "" H 4000 7800 50  0001 C CNN
	1    4000 7800
	0    -1   1    0   
$EndComp
$Comp
L power:GND #PWR044
U 1 1
P 4000 7900
F 0 "#PWR044" H 4000 7650 50  0001 C CNN
F 1 "GND" V 4005 7772 50  0000 R CNN
F 2 "" H 4000 7900 50  0001 C CNN
F 3 "" H 4000 7900 50  0001 C CNN
	1    4000 7900
	0    -1   1    0   
$EndComp
$Comp
L power:+15V #PWR040
U 1 1
P 4000 7500
F 0 "#PWR040" H 4000 7350 50  0001 C CNN
F 1 "+15V" V 4015 7628 50  0000 L CNN
F 2 "" H 4000 7500 50  0001 C CNN
F 3 "" H 4000 7500 50  0001 C CNN
	1    4000 7500
	0    1    -1   0   
$EndComp
$Comp
L power:+15V #PWR039
U 1 1
P 4000 7400
F 0 "#PWR039" H 4000 7250 50  0001 C CNN
F 1 "+15V" V 4015 7528 50  0000 L CNN
F 2 "" H 4000 7400 50  0001 C CNN
F 3 "" H 4000 7400 50  0001 C CNN
	1    4000 7400
	0    1    -1   0   
$EndComp
$Comp
L Connector:Conn_01x04_Male J2
U 1 1
P 5000 7700
F 0 "J2" H 5000 8200 50  0000 C CNN
F 1 "OUTPUT" H 5100 8100 50  0000 C CNN
F 2 "IOT_Design:4Pin_smd_conn" H 5000 7700 50  0001 C CNN
F 3 "~" H 5000 7700 50  0001 C CNN
	1    5000 7700
	1    0    0    -1  
$EndComp
Wire Wire Line
	5200 7600 5350 7600
Wire Wire Line
	5200 7700 5450 7700
Wire Wire Line
	5200 7800 5450 7800
Wire Wire Line
	5200 7900 5450 7900
$Comp
L power:+15V #PWR045
U 1 1
P 5350 7600
F 0 "#PWR045" H 5350 7450 50  0001 C CNN
F 1 "+15V" V 5250 7600 50  0000 L CNN
F 2 "" H 5350 7600 50  0001 C CNN
F 3 "" H 5350 7600 50  0001 C CNN
	1    5350 7600
	0    1    1    0   
$EndComp
Text Label 5450 7700 2    50   ~ 10
RED
Text Label 5450 7800 2    50   ~ 10
GREEN
Text Label 5450 7900 2    50   ~ 10
BLUE
$Comp
L Connector:Conn_01x06_Male J3
U 1 1
P 3750 7600
F 0 "J3" H 3856 7978 50  0000 C CNN
F 1 "INPUT" H 3856 7887 50  0000 C CNN
F 2 "IOT_Design:6PIN_conn" H 3750 7600 50  0001 C CNN
F 3 "~" H 3750 7600 50  0001 C CNN
	1    3750 7600
	1    0    0    -1  
$EndComp
Text Notes 7550 4350 0    118  ~ 24
FLASH
NoConn ~ 2700 4500
NoConn ~ 2700 4600
NoConn ~ 2700 4700
NoConn ~ 4500 5900
NoConn ~ 4600 5900
NoConn ~ 4900 5900
NoConn ~ 6300 4600
NoConn ~ 6300 4400
NoConn ~ 6300 3600
NoConn ~ 6300 3500
NoConn ~ 6300 2850
NoConn ~ 6300 2750
NoConn ~ 6300 2450
$Comp
L Connector:Conn_01x06_Male J1
U 1 1
P 2550 7600
F 0 "J1" H 2656 7978 50  0000 C CNN
F 1 "DEBUG" H 2656 7887 50  0000 C CNN
F 2 "IOT_Design:6Pin_1.27mm_conn" H 2550 7600 50  0001 C CNN
F 3 "~" H 2550 7600 50  0001 C CNN
	1    2550 7600
	1    0    0    -1  
$EndComp
Wire Wire Line
	2750 7400 3050 7400
Wire Wire Line
	2750 7500 3050 7500
Wire Wire Line
	2750 7600 3050 7600
Wire Wire Line
	2750 7700 3050 7700
Wire Wire Line
	2750 7800 3050 7800
Wire Wire Line
	2750 7900 3050 7900
NoConn ~ 4700 5900
NoConn ~ 6300 3700
$Comp
L power:+3.3V #PWR032
U 1 1
P 3050 7400
F 0 "#PWR032" H 3050 7250 50  0001 C CNN
F 1 "+3.3V" V 3065 7528 50  0000 L CNN
F 2 "" H 3050 7400 50  0001 C CNN
F 3 "" H 3050 7400 50  0001 C CNN
	1    3050 7400
	0    1    1    0   
$EndComp
$Comp
L power:GND #PWR033
U 1 1
P 3050 7900
F 0 "#PWR033" H 3050 7650 50  0001 C CNN
F 1 "GND" V 3055 7772 50  0000 R CNN
F 2 "" H 3050 7900 50  0001 C CNN
F 3 "" H 3050 7900 50  0001 C CNN
	1    3050 7900
	0    -1   -1   0   
$EndComp
Text Label 3050 7700 2    50   ~ 0
U0TXD
Text Label 3050 7800 2    50   ~ 0
U0RXD
Text Label 3050 7500 2    50   ~ 0
CHIP_PU
Text Label 3050 7600 2    50   ~ 0
GPIO0
$Comp
L power:PWR_FLAG #FLG01
U 1 1
P 6250 5700
F 0 "#FLG01" H 6250 5775 50  0001 C CNN
F 1 "PWR_FLAG" V 6250 5828 50  0000 L CNN
F 2 "" H 6250 5700 50  0001 C CNN
F 3 "~" H 6250 5700 50  0001 C CNN
	1    6250 5700
	0    1    1    0   
$EndComp
Wire Wire Line
	6250 5700 5900 5700
Connection ~ 5900 5700
$Comp
L power:PWR_FLAG #FLG02
U 1 1
P 7900 1650
F 0 "#FLG02" H 7900 1725 50  0001 C CNN
F 1 "PWR_FLAG" H 7900 1824 50  0000 C CNN
F 2 "" H 7900 1650 50  0001 C CNN
F 3 "~" H 7900 1650 50  0001 C CNN
	1    7900 1650
	1    0    0    -1  
$EndComp
Wire Wire Line
	7900 1650 7900 1750
Connection ~ 7900 1750
Wire Wire Line
	7900 1750 8000 1750
$Comp
L power:PWR_FLAG #FLG03
U 1 1
P 10300 1650
F 0 "#FLG03" H 10300 1725 50  0001 C CNN
F 1 "PWR_FLAG" H 10300 1824 50  0000 C CNN
F 2 "" H 10300 1650 50  0001 C CNN
F 3 "~" H 10300 1650 50  0001 C CNN
	1    10300 1650
	1    0    0    -1  
$EndComp
Wire Wire Line
	10300 1650 10300 1750
Connection ~ 10300 1750
Wire Wire Line
	10300 1750 10500 1750
Text Label 3800 5900 1    39   ~ 8
EN_RGB
Text Label 3900 5900 1    50   ~ 10
R
Text Label 4000 5900 1    50   ~ 10
G
Text Label 4100 5900 1    50   ~ 10
B
Text Label 4200 5900 1    50   ~ 10
LEDPG
Text Label 4300 5900 1    50   ~ 10
FAULTB
$Comp
L Device:R_Small R4
U 1 1
P 4200 6050
F 0 "R4" V 4200 6100 50  0000 R CNN
F 1 "12K" V 4100 6100 50  0000 R CNN
F 2 "Resistor_SMD:R_0402_1005Metric" H 4200 6050 50  0001 C CNN
F 3 "~" H 4200 6050 50  0001 C CNN
	1    4200 6050
	1    0    0    -1  
$EndComp
$Comp
L Device:R_Small R5
U 1 1
P 4300 6050
F 0 "R5" V 4300 6100 50  0000 R CNN
F 1 "12K" V 4400 6100 50  0000 R CNN
F 2 "Resistor_SMD:R_0402_1005Metric" H 4300 6050 50  0001 C CNN
F 3 "~" H 4300 6050 50  0001 C CNN
	1    4300 6050
	1    0    0    -1  
$EndComp
Wire Wire Line
	4200 5200 4200 5950
Wire Wire Line
	4300 5200 4300 5950
$Comp
L power:+3.3V #PWR020
U 1 1
P 4200 6200
F 0 "#PWR020" H 4200 6050 50  0001 C CNN
F 1 "+3.3V" V 4200 6450 50  0000 C CNN
F 2 "" H 4200 6200 50  0001 C CNN
F 3 "" H 4200 6200 50  0001 C CNN
	1    4200 6200
	-1   0    0    1   
$EndComp
$Comp
L power:+3.3V #PWR021
U 1 1
P 4300 6200
F 0 "#PWR021" H 4300 6050 50  0001 C CNN
F 1 "+3.3V" V 4300 6450 50  0000 C CNN
F 2 "" H 4300 6200 50  0001 C CNN
F 3 "" H 4300 6200 50  0001 C CNN
	1    4300 6200
	-1   0    0    1   
$EndComp
Wire Wire Line
	4200 6200 4200 6150
Wire Wire Line
	4300 6200 4300 6150
Wire Wire Line
	2750 3100 2750 3800
Wire Wire Line
	3000 3800 2750 3800
Connection ~ 2750 3800
Wire Wire Line
	2750 3800 2750 3900
$Comp
L power:PWR_FLAG #FLG0101
U 1 1
P 2750 3050
F 0 "#FLG0101" H 2750 3125 50  0001 C CNN
F 1 "PWR_FLAG" H 2700 3200 50  0000 C CNN
F 2 "" H 2750 3050 50  0001 C CNN
F 3 "~" H 2750 3050 50  0001 C CNN
	1    2750 3050
	1    0    0    -1  
$EndComp
Wire Wire Line
	2750 3050 2750 3100
Connection ~ 2750 3100
Wire Wire Line
	2400 3100 2750 3100
Wire Wire Line
	1150 3100 1750 3100
Wire Wire Line
	4150 1750 4150 3050
Text Notes 1250 7200 0    118  ~ 24
Connectors
Wire Notes Line
	7250 8050 200  8050
Wire Notes Line
	200  8050 200  200 
Wire Notes Line
	200  200  11500 200 
Wire Notes Line
	11500 200  11500 6950
Wire Notes Line
	200  6950 11500 6950
Wire Notes Line
	7250 200  7250 8050
Wire Notes Line
	7250 3850 11500 3850
$EndSCHEMATC
